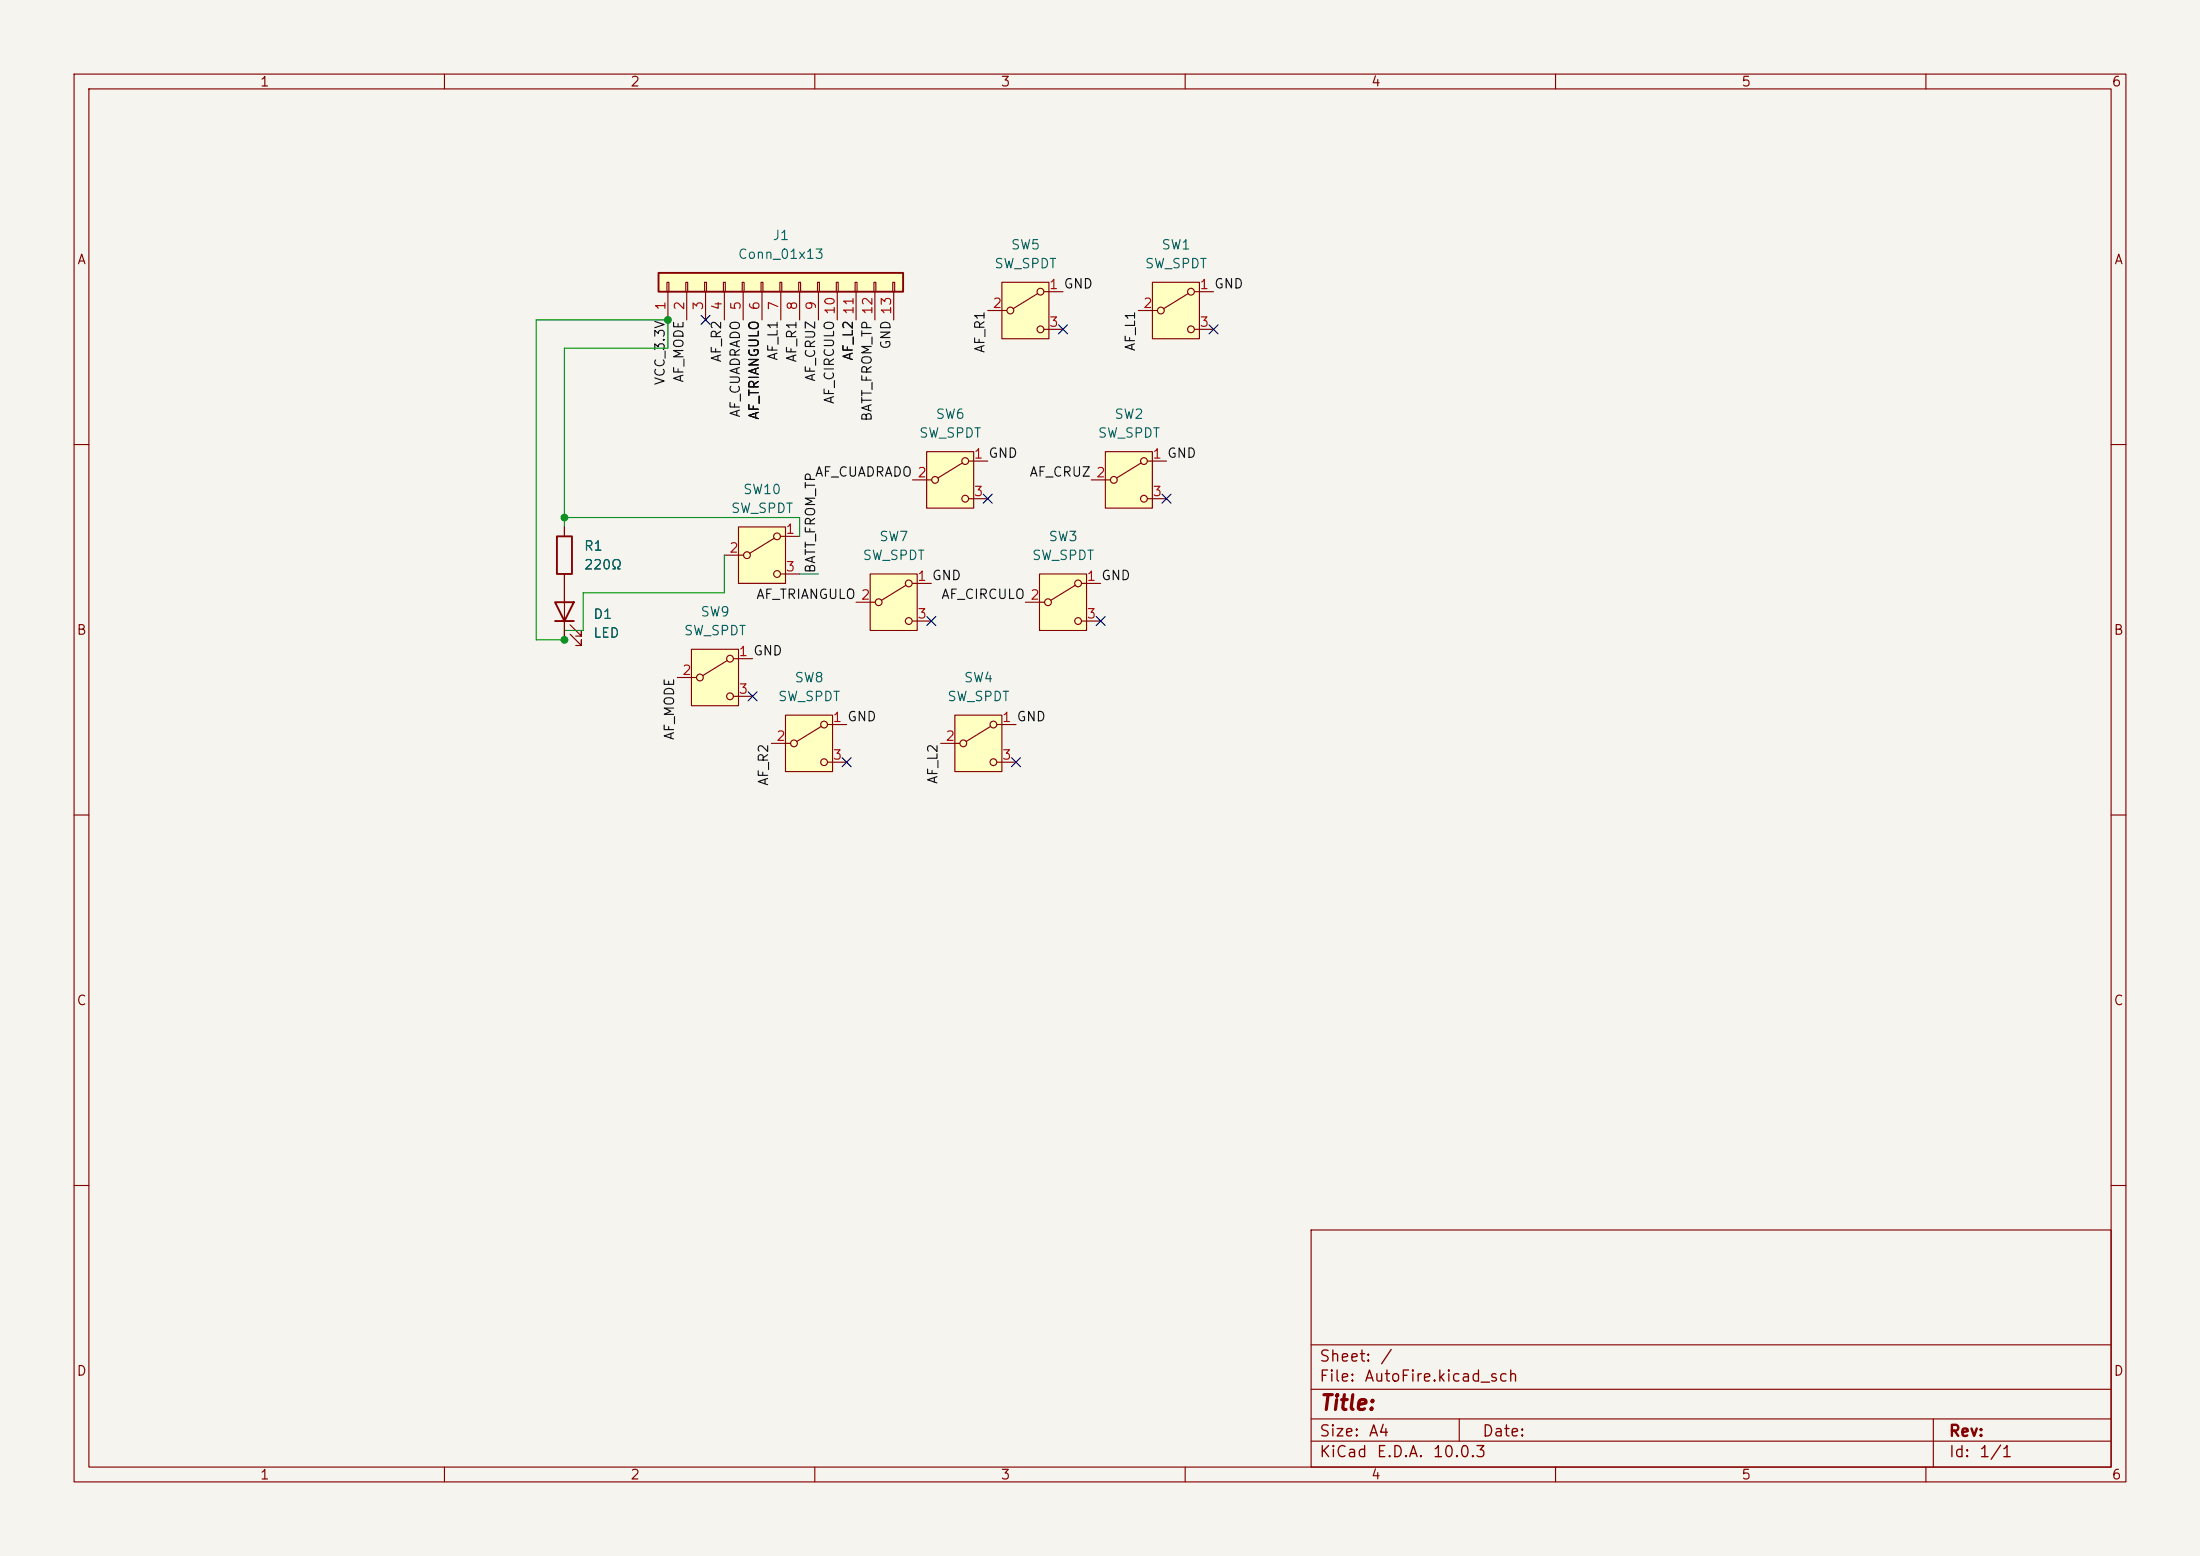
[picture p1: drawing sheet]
<svg xmlns="http://www.w3.org/2000/svg" width="297mm" height="210mm" viewBox="0 0 297 210" stroke-linecap="round" stroke-linejoin="round" font-family="sans-serif">
<path d="M0 0h297v210h-297z" fill="#f5f4ef" stroke="#f5f4ef" stroke-width=".14"/>
<g fill="none" stroke="#840000" stroke-width=".15">
<path d="M10 10h277v190h-277zM12 12h273v186h-273zM60 10v2M110 10v2M160 10v2M210 10v2M260 10v2M10 60h2M76.2 71.1v1.3M76.2 77.5v1.2M285 60h2M10 110h2"/>
<path d="M285 110h2M10 160h2M177 166h108v32h-108zM285 160h2M60 198v2M110 198v2M160 198v2M177 194.5h108M177 191.5h108M177 187.5h108M177 181.5h108M197 191.5v3"/>
<path d="M210 198v2M260 198v2M261 191.5v6.5"/>
</g>
<path d="M75.2 72.4h2v5.1h-2z" fill="none" stroke="#840000" stroke-width=".25"/>
<path d="M117.5 77.5h6.3v7.6h-6.3z" fill="#ffffc2"/>
<g fill="none" stroke="#840000" stroke-width=".15">
<path d="M117.5 77.5h6.3v7.6h-6.3zM122.3 79l-3.3 2M123.2 78.7h2.5M115.6 81.3h2.5M123.2 83.8h2.5"/>
<circle cx="122.7" cy="78.7" r=".46"/>
<circle cx="118.6" cy="81.3" r=".46"/>
<circle cx="122.7" cy="83.8" r=".46"/>
</g>
<path d="M135.3 38.1h6.3v7.6h-6.3z" fill="#ffffc2"/>
<g fill="none" stroke="#840000" stroke-width=".15">
<path d="M135.3 38.1h6.3v7.6h-6.3zM140.1 39.6l-3.3 2.1M141 39.4h2.5M133.3 41.9h2.6M141 44.5h2.5"/>
<circle cx="140.5" cy="39.4" r=".46"/>
<circle cx="136.4" cy="41.9" r=".46"/>
<circle cx="140.5" cy="44.5" r=".46"/>
</g>
<path d="M155.6 38.1h6.3v7.6h-6.3z" fill="#ffffc2"/>
<g fill="none" stroke="#840000" stroke-width=".15">
<path d="M155.6 38.1h6.3v7.6h-6.3zM160.4 39.6l-3.3 2.1M161.3 39.4h2.5M153.7 41.9h2.5M161.3 44.5h2.5"/>
<circle cx="160.8" cy="39.4" r=".46"/>
<circle cx="156.7" cy="41.9" r=".46"/>
<circle cx="160.8" cy="44.5" r=".46"/>
</g>
<path d="M125.1 61h6.3v7.6h-6.3z" fill="#ffffc2"/>
<g fill="none" stroke="#840000" stroke-width=".15">
<path d="M123.2 64.8h2.5M125.1 61h6.3v7.6h-6.3zM129.9 62.5l-3.3 2M130.8 62.2h2.5M130.8 67.3h2.5"/>
<circle cx="126.2" cy="64.8" r=".46"/>
<circle cx="130.3" cy="62.2" r=".46"/>
<circle cx="130.3" cy="67.3" r=".46"/>
</g>
<path d="M93.3 87.6h6.4v7.7h-6.4z" fill="#ffffc2"/>
<g fill="none" stroke="#840000" stroke-width=".15">
<path d="M91.4 91.4h2.6M93.3 87.6h6.4v7.7h-6.4zM98.2 89.2l-3.3 2M99.1 88.9h2.5M99.1 94h2.5"/>
<circle cx="94.5" cy="91.4" r=".46"/>
<circle cx="98.6" cy="88.9" r=".46"/>
<circle cx="98.6" cy="94" r=".46"/>
</g>
<path d="M106 96.5h6.4v7.6h-6.4z" fill="#ffffc2"/>
<g fill="none" stroke="#840000" stroke-width=".15">
<path d="M106 96.5h6.4v7.6h-6.4zM110.9 98l-3.3 2.1M111.8 97.8h2.5M104.1 100.3h2.6M111.8 102.9h2.5"/>
<circle cx="111.3" cy="97.8" r=".46"/>
<circle cx="107.2" cy="100.3" r=".46"/>
<circle cx="111.3" cy="102.9" r=".46"/>
</g>
<path d="M128.9 96.5h6.4v7.6h-6.4z" fill="#ffffc2"/>
<g fill="none" stroke="#840000" stroke-width=".15">
<path d="M128.9 96.5h6.4v7.6h-6.4zM133.7 98l-3.3 2.1M134.6 97.8h2.6M127 100.3h2.5M134.6 102.9h2.6"/>
<circle cx="134.1" cy="97.8" r=".46"/>
<circle cx="130" cy="100.3" r=".46"/>
<circle cx="134.1" cy="102.9" r=".46"/>
</g>
<path d="M149.2 61h6.4v7.6h-6.4z" fill="#ffffc2"/>
<g fill="none" stroke="#840000" stroke-width=".15">
<path d="M147.3 64.8h2.6M149.2 61h6.4v7.6h-6.4zM154.1 62.5l-3.4 2M154.9 62.2h2.6M154.9 67.3h2.6"/>
<circle cx="150.4" cy="64.8" r=".46"/>
<circle cx="154.4" cy="67.3" r=".46"/>
<circle cx="154.4" cy="62.2" r=".46"/>
</g>
<path d="M99.7 71.1h6.3v7.6h-6.3z" fill="#ffffc2"/>
<g fill="none" stroke="#840000" stroke-width=".15">
<path d="M97.8 74.9h2.5M99.7 71.1h6.3v7.6h-6.3zM104.5 72.6l-3.3 2.1M105.4 72.4h2.5M105.4 77.5h2.5"/>
<circle cx="100.8" cy="74.9" r=".46"/>
<circle cx="104.9" cy="72.4" r=".46"/>
<circle cx="104.9" cy="77.5" r=".46"/>
</g>
<path d="M140.3 77.5h6.4v7.6h-6.4z" fill="#ffffc2"/>
<g fill="none" stroke="#840000" stroke-width=".15">
<path d="M140.3 77.5h6.4v7.6h-6.4zM145.2 79l-3.3 2M146 78.7h2.6M138.4 81.3h2.6M146 83.8h2.6"/>
<circle cx="145.5" cy="78.7" r=".46"/>
<circle cx="141.5" cy="81.3" r=".46"/>
<circle cx="145.5" cy="83.8" r=".46"/>
</g>
<path d="M88.9 36.8h33v2.6h-33z" fill="#ffffc2"/>
<path d="M88.9 36.8h33v2.6h-33zM74.9 81.3h2.6l-1.3 2.5zM74.9 83.8h2.6" fill="none" stroke="#840000" stroke-width=".25"/>
<g fill="none" stroke="#840000" stroke-width=".15">
<path d="M90 38.1h.3v1.3h-.3zM90.2 39.4v3.8M92.6 38.1h.2v1.3h-.2zM92.7 39.4v3.8M95.1 38.1h.3v1.3h-.3zM95.2 39.4v3.8M97.7 38.1h.2v1.3h-.2zM97.8 39.4v3.8M100.2 38.1h.3v1.3h-.3zM100.3 39.4v3.8M102.7 38.1h.3v1.3h-.3zM102.9 39.4v3.8"/>
<path d="M105.3 38.1h.2v1.3h-.2zM105.4 39.4v3.8M107.8 38.1h.3v1.3h-.3zM107.9 39.4v3.8M110.4 38.1h.2v1.3h-.2zM110.5 39.4v3.8M112.9 38.1h.3v1.3h-.3zM113 39.4v3.8M115.4 38.1h.3v1.3h-.3zM115.6 39.4v3.8M118 38.1h.2v1.3h-.2zM118.1 39.4v3.8"/>
<path d="M120.5 38.1h.3v1.3h-.3zM120.6 39.4v3.8M76.2 71.1v1.3M76.2 77.5v8.9M77 85.6l1.5 1.5v-.7v.7h-.8M77 84.3l1.5 1.6v-.8v.8h-.8"/>
</g>
<path d="M76.2 69.9h31.7v2.5M76.2 71.1v-24.1h14v-3.8h-17.8v43.2h3.8v-1.3h2.5v-5.1h19.1v-5.1M107.9 77.5h2.6" fill="none" stroke="#009600" stroke-width=".15"/>
<g fill="none" stroke="#000084" stroke-width=".15">
<path d="M94.6 42.6l1.3 1.2M95.9 42.6l-1.3 1.2M142.9 43.8l1.2 1.3M144.1 43.8l-1.2 1.3M163.2 43.8l1.2 1.3M164.4 43.8l-1.2 1.3M132.7 66.7l1.3 1.2M134 66.7l-1.3 1.2M156.9 66.7l1.2 1.2M158.1 66.7l-1.2 1.2M101 93.4l1.2 1.2M102.2 93.4l-1.2 1.2"/>
<path d="M125.1 83.2l1.2 1.2M126.3 83.2l-1.2 1.2M148 83.2l1.2 1.2M149.2 83.2l-1.2 1.2M113.7 102.3l1.2 1.2M114.9 102.3l-1.2 1.2M136.6 102.3l1.2 1.2M137.8 102.3l-1.2 1.2"/>
</g>
<g fill="#009600" stroke="#009600" stroke-width=".14">
<circle cx="90.2" cy="43.2" r=".46"/>
<circle cx="76.2" cy="86.4" r=".46"/>
<circle cx="76.2" cy="69.9" r=".46"/>
</g>
<text font-size="2" fill="#840000" x="178" y="190.8">Title:</text>
<g font-size="1.5" fill="#840000">
<text x="178" y="184.2">Sheet:</text>
<text x="186.2" y="184.2">/</text>
<text x="178" y="186.9">File:</text>
<text x="184.1" y="186.9">AutoFire.kicad_sch</text>
<text x="178" y="197.1">KiCad</text>
<text x="178" y="194.3">Size:</text>
<text x="184.7" y="194.3">A4</text>
<text x="185.7" y="197.1">E.D.A.</text>
<text x="193.3" y="197.1">10.0.3</text>
<text x="200" y="194.3">Date:</text>
<text x="263" y="194.3">Rev:</text>
<text x="263" y="197.1">Id:</text>
<text x="267.1" y="197.1">1/1</text>
</g>
<g font-size="1.3" fill="#840000">
<text x="35" y="12">1</text>
<text x="85" y="12">2</text>
<text x="135" y="12">3</text>
<text x="185" y="12">4</text>
<text x="235" y="12">5</text>
<text x="285" y="12">6</text>
<text x="10.3" y="36">A</text>
<text x="285.3" y="36">A</text>
<text x="10.3" y="86">B</text>
<text x="285.3" y="86">B</text>
<text x="10.3" y="136">C</text>
<text x="285.3" y="136">C</text>
<text x="10.3" y="186">D</text>
<text x="285.3" y="186">D</text>
<text x="35" y="200">1</text>
<text x="85" y="200">2</text>
<text x="135" y="200">3</text>
<text x="185" y="200">4</text>
<text x="235" y="200">5</text>
<text x="285" y="200">6</text>
</g>
<g font-size="1.3" fill="#006464">
<text x="99.5" y="35.3">Conn_01x13</text>
<text x="104.2" y="32.7">J1</text>
<text x="136.4" y="34">SW5</text>
<text x="156.7" y="34">SW1</text>
<text x="134.2" y="36.5">SW_SPDT</text>
<text x="154.5" y="36.5">SW_SPDT</text>
<text x="124" y="59.4">SW_SPDT</text>
<text x="126.2" y="56.9">SW6</text>
<text x="148.1" y="59.4">SW_SPDT</text>
<text x="150.4" y="56.9">SW2</text>
<text x="98.6" y="69.6">SW_SPDT</text>
<text x="100.2" y="67">SW10</text>
<text x="78.7" y="74.6">R1</text>
<text x="78.7" y="77.2">220Ω</text>
<text x="116.4" y="75.9">SW_SPDT</text>
<text x="118.6" y="73.4">SW7</text>
<text x="139.2" y="75.9">SW_SPDT</text>
<text x="141.5" y="73.4">SW3</text>
<text x="80" y="83.8">D1</text>
<text x="94.5" y="83.5">SW9</text>
<text x="80" y="86.4">LED</text>
<text x="92.2" y="86.1">SW_SPDT</text>
<text x="104.9" y="95">SW_SPDT</text>
<text x="107.2" y="92.4">SW8</text>
<text x="127.8" y="95">SW_SPDT</text>
<text x="130" y="92.4">SW4</text>
</g>
<g font-size="1.3" fill="#a90000">
<text x="90.1" y="42" transform="rotate(-90 90.1 42)">1</text>
<text x="92.7" y="42" transform="rotate(-90 92.7 42)">2</text>
<text x="95.2" y="42" transform="rotate(-90 95.2 42)">3</text>
<text x="97.8" y="42" transform="rotate(-90 97.8 42)">4</text>
<text x="100.3" y="42" transform="rotate(-90 100.3 42)">5</text>
<text x="102.8" y="42" transform="rotate(-90 102.8 42)">6</text>
<text x="105.4" y="42" transform="rotate(-90 105.4 42)">7</text>
<text x="107.9" y="42" transform="rotate(-90 107.9 42)">8</text>
<text x="110.5" y="42" transform="rotate(-90 110.5 42)">9</text>
<text x="133.9" y="41.9">2</text>
<text x="141.5" y="39.3">1 GND</text>
<text x="154.2" y="41.9">2</text>
<text x="161.9" y="39.3">1 GND</text>
<text x="115.5" y="42.6" transform="rotate(-90 115.5 42.6)">11</text>
<text x="141.5" y="44.4">3</text>
<text x="161.9" y="44.4">3</text>
<text x="131.4" y="62.2">1 GND</text>
<text x="155.5" y="62.2">1 GND</text>
<text x="131.4" y="67.3">3</text>
<text x="155.5" y="67.3">3</text>
<text x="98.4" y="74.9">2</text>
<text x="106" y="72.4">1</text>
<text x="106" y="77.4">3</text>
<text x="123.8" y="78.7">1 GND</text>
<text x="123.8" y="83.8">3</text>
<text x="146.6" y="78.7">1 GND</text>
<text x="146.6" y="83.8">3</text>
<text x="99.6" y="88.9">1 GND</text>
<text x="92" y="91.4">2</text>
<text x="99.6" y="94">3</text>
<text x="104.7" y="100.3">2</text>
<text x="112.3" y="97.8">1 GND</text>
<text x="127.6" y="100.3">2</text>
<text x="135.2" y="97.8">1 GND</text>
<text x="112.3" y="102.8">3</text>
<text x="135.2" y="102.8">3</text>
</g>
<g font-size="1.3" fill="#0f0f0f">
<text x="120.5" y="47.3" transform="rotate(-90 120.5 47.3)">GND 13</text>
<text x="133.2" y="47.7" transform="rotate(-90 133.2 47.7)">AF_R1</text>
<text x="153.5" y="47.5" transform="rotate(-90 153.5 47.5)">AF_L1</text>
<text x="90" y="52.1" transform="rotate(-90 90 52.1)">VCC_3.3V</text>
<text x="92.6" y="51.7" transform="rotate(-90 92.6 51.7)">AF_MODE</text>
<text x="97.7" y="49" transform="rotate(-90 97.7 49)">AF_R2</text>
<text x="105.3" y="48.8" transform="rotate(-90 105.3 48.8)">AF_L1</text>
<text x="107.8" y="49" transform="rotate(-90 107.8 49)">AF_R1</text>
<text x="110.4" y="51.6" transform="rotate(-90 110.4 51.6)">AF_CRUZ</text>
<text x="115.4" y="48.8" transform="rotate(-90 115.4 48.8)">AF_L2</text>
<text x="100.2" y="56.4" transform="rotate(-90 100.2 56.4)">AF_CUADRADO</text>
<text x="102.7" y="56.7" transform="rotate(-90 102.7 56.7)">AF_TRIANGULO</text>
<text x="112.9" y="54.6" transform="rotate(-90 112.9 54.6)">AF_CIRCULO 10</text>
<text x="118" y="57" transform="rotate(-90 118 57)">BATT_FROM_TP 12</text>
<text x="109.9" y="64.6">AF_CUADRADO 2</text>
<text x="138.9" y="64.6">AF_CRUZ 2</text>
<text x="110.4" y="77.5" transform="rotate(-90 110.4 77.5)">BATT_FROM_TP</text>
<text x="102" y="81.2">AF_TRIANGULO 2</text>
<text x="127" y="81.2">AF_CIRCULO 2</text>
<text x="91.3" y="100" transform="rotate(-90 91.3 100)">AF_MODE</text>
<text x="104" y="106.2" transform="rotate(-90 104 106.2)">AF_R2</text>
<text x="126.9" y="105.9" transform="rotate(-90 126.9 105.9)">AF_L2</text>
</g>
</svg>
